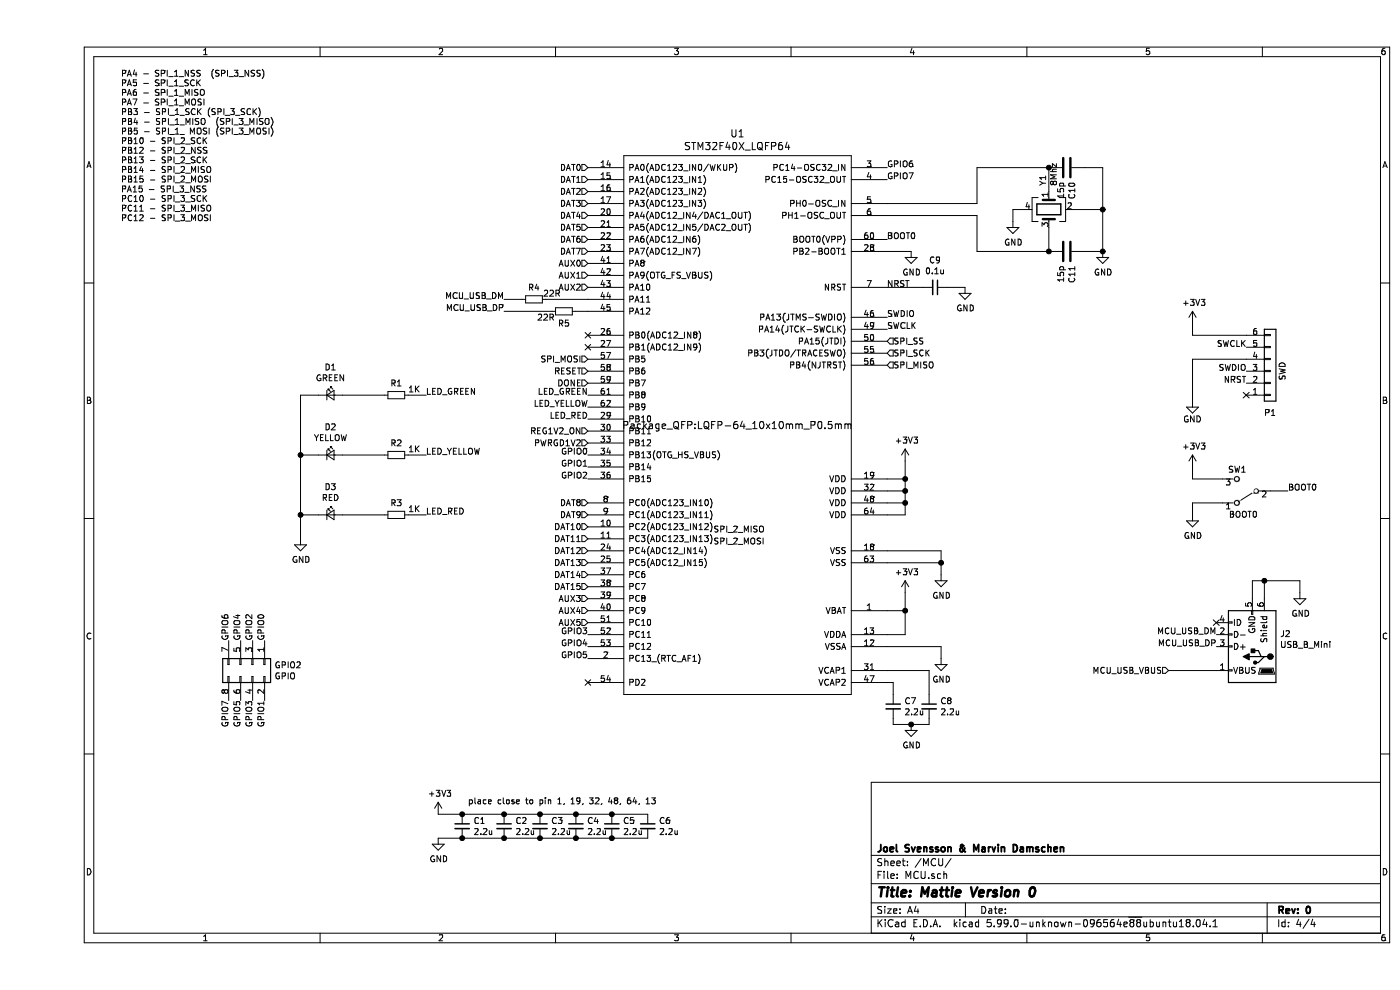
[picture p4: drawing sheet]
EESchema Schematic File Version 4
EELAYER 30 0
EELAYER END
$Descr A4 11693 8268
encoding utf-8
Sheet 2 4
Title "Mattie Version 0"
Date ""
Rev "0"
Comp "Joel Svensson & Marvin Damschen"
Comment1 ""
Comment2 ""
Comment3 ""
Comment4 ""
$EndDescr
$Comp
L favorites:STM32F40X_LQFP64 U1
U 1 1
P 5850 3550
F 0 "U1" H 5850 5987 60  0000 C CNN
F 1 "STM32F40X_LQFP64" H 5850 5881 60  0000 C CNN
F 2 "Package_QFP:LQFP-64_10x10mm_P0.5mm" H 5850 3550 60  0000 C CNN
F 3 "" H 5850 3550 60  0000 C CNN
	1    5850 3550
	1    0    0    -1  
$EndComp
Text Notes 5650 4450 0    50   ~ 0
SPI_2_MISO\n
Text Notes 5650 4550 0    50   ~ 0
SPI_2_MOSI
Text Notes 700  1850 0    50   ~ 0
PA4 - SPI_1_NSS  (SPI_3_NSS)\nPA5 - SPI_1_SCK\nPA6 - SPI_1_MISO\nPA7 - SPI_1_MOSI\nPB3 - SPI_1_SCK (SPI_3_SCK)\nPB4 - SPI_1_MISO  (SPI_3_MISO)\nPB5 - SPI_1_ MOSI (SPI_3_MOSI)\nPB10 - SPI_2_SCK\nPB12 - SPI_2_NSS\nPB13 - SPI_2_SCK\nPB14 - SPI_2_MISO\nPB15 - SPI_2_MOSI\nPA15 - SPI_3_NSS\nPC10 - SPI_3_SCK\nPC11 - SPI_3_MISO\nPC12 - SPI_3_MOSI\n
Text HLabel 7100 2950 2    50   Input ~ 0
SPI_SCK
Text HLabel 7100 3050 2    50   Input ~ 0
SPI_MISO
Text HLabel 4600 3000 0    50   Input ~ 0
SPI_MOSI
Text HLabel 4600 3100 0    50   Input ~ 0
RESET
Text HLabel 4600 3200 0    50   Input ~ 0
DONE
$Comp
L Device:Crystal_GND24 Y1
U 1 1
P 8450 1750
F 0 "Y1" H 8256 1704 50  0000 R CNN
F 1 "8Mhz" H 8256 1795 50  0000 R CNN
F 2 "Crystal:Crystal_SMD_5032-4Pin_5.0x3.2mm" H 8450 1750 50  0001 C CNN
F 3 "~" H 8450 1750 50  0001 C CNN
F 4 " 535-9720-1-ND" H 8450 1750 50  0001 C CNN "OrderN"
	1    8450 1750
	0    1    1    0   
$EndComp
$Comp
L Device:C C11
U 1 1
P 8600 2100
F 0 "C11" H 8715 2146 50  0000 L CNN
F 1 "15p" H 8715 2055 50  0000 L CNN
F 2 "Capacitor_SMD:C_0603_1608Metric" H 8638 1950 50  0001 C CNN
F 3 "~" H 8600 2100 50  0001 C CNN
F 4 " 710-885012006033 " H 8600 2100 50  0001 C CNN "OrderN"
	1    8600 2100
	0    1    1    0   
$EndComp
$Comp
L Device:C C10
U 1 1
P 8600 1400
F 0 "C10" H 8715 1446 50  0000 L CNN
F 1 "15p" H 8715 1355 50  0000 L CNN
F 2 "Capacitor_SMD:C_0603_1608Metric" H 8638 1250 50  0001 C CNN
F 3 "~" H 8600 1400 50  0001 C CNN
F 4 " 710-885012006033 " H 8600 1400 50  0001 C CNN "OrderN"
	1    8600 1400
	0    1    1    0   
$EndComp
$Comp
L Connector_Generic:Conn_01x06 P?
U 1 1
P 10300 3100
AR Path="/5E994520/5E9BED28" Ref="P?"  Part="1" 
AR Path="/5E9881B4/5E9BED28" Ref="P1"  Part="1" 
F 0 "P1" H 10300 3450 50  0000 C CNN
F 1 "SWD" V 10400 3100 50  0000 C CNN
F 2 "Connector_JST:JST_PH_B6B-PH-K_1x06_P2.00mm_Vertical" H 10300 3100 60  0001 C CNN
F 3 "" H 10300 3100 60  0000 C CNN
F 4 "455-1708-ND " H 10300 3100 50  0001 C CNN "OrderN"
	1    10300 3100
	1    0    0    1   
$EndComp
NoConn ~ 10100 3300
$Comp
L power:GND #PWR?
U 1 1
P 9650 3350
AR Path="/5E994520/5E9BED2F" Ref="#PWR?"  Part="1" 
AR Path="/5E9881B4/5E9BED2F" Ref="#PWR014"  Part="1" 
F 0 "#PWR014" H 9650 3100 50  0001 C CNN
F 1 "GND" H 9650 3200 50  0000 C CNN
F 2 "" H 9650 3350 60  0000 C CNN
F 3 "" H 9650 3350 60  0000 C CNN
	1    9650 3350
	-1   0    0    -1  
$EndComp
Wire Wire Line
	10100 2800 9650 2800
Wire Wire Line
	10100 3000 9650 3000
Wire Wire Line
	9650 3000 9650 3350
Wire Wire Line
	9650 2800 9650 2700
$Comp
L power:+3V3 #PWR013
U 1 1
P 9650 2700
F 0 "#PWR013" H 9650 2550 50  0001 C CNN
F 1 "+3V3" H 9665 2873 50  0000 C CNN
F 2 "" H 9650 2700 50  0001 C CNN
F 3 "" H 9650 2700 50  0001 C CNN
	1    9650 2700
	1    0    0    -1  
$EndComp
Text Label 10100 2900 2    50   ~ 0
SWCLK
Text Label 10100 3100 2    50   ~ 0
SWDIO
Text Label 10100 3200 2    50   ~ 0
NRST
Text Label 7100 2650 0    50   ~ 0
SWDIO
Text Label 7100 2750 0    50   ~ 0
SWCLK
Text Label 7100 2400 0    50   ~ 0
NRST
$Comp
L Device:C_Small C9
U 1 1
P 7500 2400
F 0 "C9" V 7271 2400 50  0000 C CNN
F 1 "0.1u" V 7362 2400 50  0000 C CNN
F 2 "Capacitor_SMD:C_0603_1608Metric" H 7500 2400 50  0001 C CNN
F 3 "~" H 7500 2400 50  0001 C CNN
F 4 "" H 7500 2400 50  0001 C CNN "Mouser"
F 5 " 963-TMK107BJ104KA-T " H 7500 2400 50  0001 C CNN "OrderN"
	1    7500 2400
	0    1    1    0   
$EndComp
$Comp
L power:GND #PWR010
U 1 1
P 7750 2400
F 0 "#PWR010" H 7750 2150 50  0001 C CNN
F 1 "GND" H 7755 2227 50  0000 C CNN
F 2 "" H 7750 2400 50  0001 C CNN
F 3 "" H 7750 2400 50  0001 C CNN
	1    7750 2400
	1    0    0    -1  
$EndComp
Wire Wire Line
	7100 2400 7400 2400
Wire Wire Line
	7600 2400 7750 2400
$Comp
L power:GND #PWR06
U 1 1
P 7300 2100
F 0 "#PWR06" H 7300 1850 50  0001 C CNN
F 1 "GND" H 7305 1927 50  0000 C CNN
F 2 "" H 7300 2100 50  0001 C CNN
F 3 "" H 7300 2100 50  0001 C CNN
	1    7300 2100
	1    0    0    -1  
$EndComp
Wire Wire Line
	7100 2100 7300 2100
Text Label 7100 2000 0    50   ~ 0
BOOT0
$Comp
L power:GND #PWR?
U 1 1
P 9650 4300
AR Path="/5E994520/5E9CAD08" Ref="#PWR?"  Part="1" 
AR Path="/5E9881B4/5E9CAD08" Ref="#PWR016"  Part="1" 
F 0 "#PWR016" H 9650 4050 50  0001 C CNN
F 1 "GND" H 9655 4127 50  0000 C CNN
F 2 "" H 9650 4300 50  0001 C CNN
F 3 "" H 9650 4300 50  0001 C CNN
	1    9650 4300
	1    0    0    -1  
$EndComp
Wire Wire Line
	9900 4200 9650 4200
Wire Wire Line
	9650 4200 9650 4300
$Comp
L Switch:SW_SPDT SW?
U 1 1
P 10100 4100
AR Path="/5E994520/5E9CAD02" Ref="SW?"  Part="1" 
AR Path="/5E9881B4/5E9CAD02" Ref="SW1"  Part="1" 
F 0 "SW1" H 10175 3925 50  0000 C CNN
F 1 "BOOT0" H 10125 4300 50  0000 C CNN
F 2 "Button_Switch_SMD:SW_SPDT_PCM12" H 10100 4100 50  0001 C CNN
F 3 "~" H 10100 4100 50  0001 C CNN
F 4 "401-2016-1-ND " H 10100 4100 50  0001 C CNN "OrderN"
	1    10100 4100
	-1   0    0    1   
$EndComp
$Comp
L power:+3V3 #PWR015
U 1 1
P 9650 3900
F 0 "#PWR015" H 9650 3750 50  0001 C CNN
F 1 "+3V3" H 9665 4073 50  0000 C CNN
F 2 "" H 9650 3900 50  0001 C CNN
F 3 "" H 9650 3900 50  0001 C CNN
	1    9650 3900
	1    0    0    -1  
$EndComp
Wire Wire Line
	9900 4000 9650 4000
Wire Wire Line
	9650 4000 9650 3900
Text Label 10450 4100 0    50   ~ 0
BOOT0
Wire Wire Line
	10300 4100 10450 4100
$Comp
L power:+3V3 #PWR04
U 1 1
P 7250 3850
F 0 "#PWR04" H 7250 3700 50  0001 C CNN
F 1 "+3V3" H 7265 4023 50  0000 C CNN
F 2 "" H 7250 3850 50  0001 C CNN
F 3 "" H 7250 3850 50  0001 C CNN
	1    7250 3850
	1    0    0    -1  
$EndComp
Wire Wire Line
	7250 4000 7100 4000
Wire Wire Line
	7250 3850 7250 4000
Wire Wire Line
	7250 4000 7250 4100
Wire Wire Line
	7250 4100 7100 4100
Connection ~ 7250 4000
Wire Wire Line
	7250 4100 7250 4200
Wire Wire Line
	7250 4200 7100 4200
Connection ~ 7250 4100
Wire Wire Line
	7250 4200 7250 4300
Wire Wire Line
	7250 4300 7100 4300
Connection ~ 7250 4200
$Comp
L power:+3V3 #PWR05
U 1 1
P 7250 4950
F 0 "#PWR05" H 7250 4800 50  0001 C CNN
F 1 "+3V3" H 7265 5123 50  0000 C CNN
F 2 "" H 7250 4950 50  0001 C CNN
F 3 "" H 7250 4950 50  0001 C CNN
	1    7250 4950
	1    0    0    -1  
$EndComp
Wire Wire Line
	7250 5100 7100 5100
Wire Wire Line
	7250 4950 7250 5100
Wire Wire Line
	7250 5100 7250 5300
Wire Wire Line
	7250 5300 7100 5300
Connection ~ 7250 5100
$Comp
L power:GND #PWR08
U 1 1
P 7550 4800
F 0 "#PWR08" H 7550 4550 50  0001 C CNN
F 1 "GND" H 7555 4627 50  0000 C CNN
F 2 "" H 7550 4800 50  0001 C CNN
F 3 "" H 7550 4800 50  0001 C CNN
	1    7550 4800
	1    0    0    -1  
$EndComp
Wire Wire Line
	7550 4800 7550 4700
Wire Wire Line
	7550 4700 7100 4700
Wire Wire Line
	7550 4700 7550 4600
Wire Wire Line
	7550 4600 7100 4600
Connection ~ 7550 4700
$Comp
L power:GND #PWR09
U 1 1
P 7550 5500
F 0 "#PWR09" H 7550 5250 50  0001 C CNN
F 1 "GND" H 7555 5327 50  0000 C CNN
F 2 "" H 7550 5500 50  0001 C CNN
F 3 "" H 7550 5500 50  0001 C CNN
	1    7550 5500
	1    0    0    -1  
$EndComp
Wire Wire Line
	7550 5500 7550 5400
Wire Wire Line
	7100 5400 7550 5400
Connection ~ 7300 6050
Wire Wire Line
	7150 6050 7300 6050
Wire Wire Line
	7150 6000 7150 6050
Wire Wire Line
	7450 6050 7300 6050
Wire Wire Line
	7450 6000 7450 6050
$Comp
L power:GND #PWR?
U 1 1
P 7300 6050
AR Path="/5E994520/5E9EEEE2" Ref="#PWR?"  Part="1" 
AR Path="/5E9881B4/5E9EEEE2" Ref="#PWR07"  Part="1" 
F 0 "#PWR07" H 7300 5800 50  0001 C CNN
F 1 "GND" H 7305 5877 50  0000 C CNN
F 2 "" H 7300 6050 50  0001 C CNN
F 3 "" H 7300 6050 50  0001 C CNN
	1    7300 6050
	1    0    0    -1  
$EndComp
$Comp
L Device:C_Small C?
U 1 1
P 7450 5900
AR Path="/5E994520/5E9EEEE9" Ref="C?"  Part="1" 
AR Path="/5E9881B4/5E9EEEE9" Ref="C8"  Part="1" 
F 0 "C8" H 7542 5946 50  0000 L CNN
F 1 "2.2u" H 7542 5855 50  0000 L CNN
F 2 "Capacitor_SMD:C_0603_1608Metric" H 7450 5900 50  0001 C CNN
F 3 "~" H 7450 5900 50  0001 C CNN
F 4 " 963-TMK107ABJ225MA-T " H 7450 5900 50  0001 C CNN "OrderN"
	1    7450 5900
	1    0    0    -1  
$EndComp
$Comp
L Device:C_Small C?
U 1 1
P 7150 5900
AR Path="/5E994520/5E9EEEF0" Ref="C?"  Part="1" 
AR Path="/5E9881B4/5E9EEEF0" Ref="C7"  Part="1" 
F 0 "C7" H 7242 5946 50  0000 L CNN
F 1 "2.2u" H 7242 5855 50  0000 L CNN
F 2 "Capacitor_SMD:C_0603_1608Metric" H 7150 5900 50  0001 C CNN
F 3 "~" H 7150 5900 50  0001 C CNN
F 4 " 963-TMK107ABJ225MA-T " H 7150 5900 50  0001 C CNN "OrderN"
	1    7150 5900
	1    0    0    -1  
$EndComp
Wire Wire Line
	7150 5800 7150 5700
Wire Wire Line
	7150 5700 7100 5700
Wire Wire Line
	7450 5800 7450 5600
Wire Wire Line
	7450 5600 7100 5600
Wire Wire Line
	8450 1600 8450 1400
Wire Wire Line
	8450 1400 7850 1400
Wire Wire Line
	7850 1400 7850 1700
Wire Wire Line
	7850 1700 7100 1700
Wire Wire Line
	8450 2100 7850 2100
Wire Wire Line
	7850 2100 7850 1800
Wire Wire Line
	7850 1800 7100 1800
Wire Wire Line
	8450 1900 8450 2100
Connection ~ 8450 1400
Connection ~ 8450 2100
Wire Wire Line
	8750 1400 8900 1400
Wire Wire Line
	8900 1400 8900 1750
Wire Wire Line
	8650 1750 8900 1750
Connection ~ 8900 1750
Wire Wire Line
	8900 1750 8900 2100
Connection ~ 8900 2100
Wire Wire Line
	8750 2100 8900 2100
$Comp
L power:GND #PWR012
U 1 1
P 8900 2100
F 0 "#PWR012" H 8900 1850 50  0001 C CNN
F 1 "GND" H 8905 1927 50  0000 C CNN
F 2 "" H 8900 2100 50  0001 C CNN
F 3 "" H 8900 2100 50  0001 C CNN
	1    8900 2100
	1    0    0    -1  
$EndComp
$Comp
L power:GND #PWR011
U 1 1
P 8150 1850
F 0 "#PWR011" H 8150 1600 50  0001 C CNN
F 1 "GND" H 8155 1677 50  0000 C CNN
F 2 "" H 8150 1850 50  0001 C CNN
F 3 "" H 8150 1850 50  0001 C CNN
	1    8150 1850
	1    0    0    -1  
$EndComp
Wire Wire Line
	8150 1850 8150 1750
Wire Wire Line
	8150 1750 8250 1750
NoConn ~ 9850 5200
$Comp
L power:GND #PWR?
U 1 1
P 10550 4950
AR Path="/5E994520/5E9CE67D" Ref="#PWR?"  Part="1" 
AR Path="/5E9881B4/5E9CE67D" Ref="#PWR017"  Part="1" 
F 0 "#PWR017" H 10550 4700 50  0001 C CNN
F 1 "GND" H 10555 4777 50  0000 C CNN
F 2 "" H 10550 4950 50  0001 C CNN
F 3 "" H 10550 4950 50  0001 C CNN
	1    10550 4950
	1    0    0    -1  
$EndComp
Wire Wire Line
	10250 5000 10250 4850
Wire Wire Line
	10250 4850 10550 4850
Wire Wire Line
	10550 4850 10550 4950
Wire Wire Line
	10150 5000 10150 4850
Wire Wire Line
	10150 4850 10250 4850
Connection ~ 10250 4850
Text Label 9850 5300 2    50   ~ 0
MCU_USB_DM
Text Label 9850 5400 2    50   ~ 0
MCU_USB_DP
$Comp
L Device:R_Small R?
U 1 1
P 4400 2600
AR Path="/5E994520/5E9D3D5E" Ref="R?"  Part="1" 
AR Path="/5E9881B4/5E9D3D5E" Ref="R5"  Part="1" 
F 0 "R5" V 4500 2600 50  0000 C CNN
F 1 "22R" V 4450 2450 50  0000 C CNN
F 2 "Resistor_SMD:R_0603_1608Metric" H 4400 2600 50  0001 C CNN
F 3 "~" H 4400 2600 50  0001 C CNN
F 4 " 71-CRCW060322R0FKEAC " H 4400 2600 50  0001 C CNN "OrderN"
	1    4400 2600
	0    1    1    0   
$EndComp
Wire Wire Line
	4600 2600 4500 2600
Wire Wire Line
	3900 2600 4300 2600
Wire Wire Line
	3900 2500 4050 2500
Wire Wire Line
	4250 2500 4600 2500
$Comp
L Device:R_Small R?
U 1 1
P 4150 2500
AR Path="/5E994520/5E9D3D69" Ref="R?"  Part="1" 
AR Path="/5E9881B4/5E9D3D69" Ref="R4"  Part="1" 
F 0 "R4" V 4050 2500 50  0000 C CNN
F 1 "22R" V 4100 2650 50  0000 C CNN
F 2 "Resistor_SMD:R_0603_1608Metric" H 4150 2500 50  0001 C CNN
F 3 "~" H 4150 2500 50  0001 C CNN
F 4 " 71-CRCW060322R0FKEAC " H 4150 2500 50  0001 C CNN "OrderN"
	1    4150 2500
	0    1    1    0   
$EndComp
Text Label 3900 2500 2    50   ~ 0
MCU_USB_DM
Text Label 3900 2600 2    50   ~ 0
MCU_USB_DP
Text Label 4600 3300 2    50   ~ 0
LED_GREEN
$Comp
L Device:LED_Small D1
U 1 1
P 2450 3300
F 0 "D1" H 2450 3535 50  0000 C CNN
F 1 "GREEN" H 2450 3444 50  0000 C CNN
F 2 "LED_SMD:LED_0603_1608Metric" V 2450 3300 50  0001 C CNN
F 3 "~" V 2450 3300 50  0001 C CNN
F 4 " 710-150060VS75000 " H 2450 3300 50  0001 C CNN "OrderN"
	1    2450 3300
	1    0    0    -1  
$EndComp
$Comp
L power:GND #PWR01
U 1 1
P 2200 4500
F 0 "#PWR01" H 2200 4250 50  0001 C CNN
F 1 "GND" H 2205 4327 50  0000 C CNN
F 2 "" H 2200 4500 50  0001 C CNN
F 3 "" H 2200 4500 50  0001 C CNN
	1    2200 4500
	1    0    0    -1  
$EndComp
Wire Wire Line
	2350 3300 2200 3300
Wire Wire Line
	2350 4300 2200 4300
Connection ~ 2200 4300
Wire Wire Line
	2200 4300 2200 4500
$Comp
L Device:R_Small R?
U 1 1
P 3000 3300
AR Path="/5E994520/5E9F14F9" Ref="R?"  Part="1" 
AR Path="/5E9881B4/5E9F14F9" Ref="R1"  Part="1" 
F 0 "R1" V 2900 3300 50  0000 C CNN
F 1 "1K" V 2950 3450 50  0000 C CNN
F 2 "Resistor_SMD:R_0603_1608Metric" H 3000 3300 50  0001 C CNN
F 3 "~" H 3000 3300 50  0001 C CNN
F 4 " 71-CRCW06031K00JNEAC " H 3000 3300 50  0001 C CNN "OrderN"
	1    3000 3300
	0    1    1    0   
$EndComp
$Comp
L Device:R_Small R?
U 1 1
P 3000 4300
AR Path="/5E994520/5E9F237D" Ref="R?"  Part="1" 
AR Path="/5E9881B4/5E9F237D" Ref="R3"  Part="1" 
F 0 "R3" V 2900 4300 50  0000 C CNN
F 1 "1K" V 2950 4450 50  0000 C CNN
F 2 "Resistor_SMD:R_0603_1608Metric" H 3000 4300 50  0001 C CNN
F 3 "~" H 3000 4300 50  0001 C CNN
F 4 " 71-CRCW06031K00JNEAC " H 3000 4300 50  0001 C CNN "OrderN"
	1    3000 4300
	0    1    1    0   
$EndComp
Wire Wire Line
	2550 3300 2900 3300
Wire Wire Line
	2550 4300 2900 4300
$Comp
L Device:LED_Small D3
U 1 1
P 2450 4300
F 0 "D3" H 2450 4535 50  0000 C CNN
F 1 "RED" H 2450 4444 50  0000 C CNN
F 2 "LED_SMD:LED_0603_1608Metric" V 2450 4300 50  0001 C CNN
F 3 "~" V 2450 4300 50  0001 C CNN
F 4 " 710-150060RS75000 " H 2450 4300 50  0001 C CNN "OrderN"
	1    2450 4300
	1    0    0    -1  
$EndComp
Text Label 3250 3300 0    50   ~ 0
LED_GREEN
Text Label 3250 4300 0    50   ~ 0
LED_RED
Wire Wire Line
	3100 3300 3250 3300
Wire Wire Line
	3100 4300 3250 4300
Text HLabel 4600 1400 0    50   Input ~ 0
DAT0
Text HLabel 4600 1500 0    50   Input ~ 0
DAT1
Text HLabel 4600 1600 0    50   Input ~ 0
DAT2
Text HLabel 4600 1700 0    50   Input ~ 0
DAT3
Text HLabel 4600 1800 0    50   Input ~ 0
DAT4
Text HLabel 4600 1900 0    50   Input ~ 0
DAT5
Text HLabel 4600 2000 0    50   Input ~ 0
DAT6
Text HLabel 4600 2100 0    50   Input ~ 0
DAT7
Text HLabel 4600 4200 0    50   Input ~ 0
DAT8
Text HLabel 4600 4300 0    50   Input ~ 0
DAT9
Text HLabel 4600 4400 0    50   Input ~ 0
DAT10
Text HLabel 4600 4500 0    50   Input ~ 0
DAT11
Text HLabel 4600 4600 0    50   Input ~ 0
DAT12
Text HLabel 4600 4700 0    50   Input ~ 0
DAT13
Text HLabel 4600 4800 0    50   Input ~ 0
DAT14
Text HLabel 4600 4900 0    50   Input ~ 0
DAT15
Text HLabel 4600 2200 0    50   Input ~ 0
AUX0
Text HLabel 4600 2300 0    50   Input ~ 0
AUX1
Text HLabel 4600 2400 0    50   Input ~ 0
AUX2
Text HLabel 4600 5000 0    50   Input ~ 0
AUX3
Text HLabel 4600 5100 0    50   Input ~ 0
AUX4
Text HLabel 4600 5200 0    50   Input ~ 0
AUX5
Text Label 4600 3500 2    50   ~ 0
LED_RED
Text Label 4600 3400 2    50   ~ 0
LED_YELLOW
Wire Wire Line
	2200 3300 2200 3800
$Comp
L Device:R_Small R?
U 1 1
P 3000 3800
AR Path="/5E994520/5EA04D09" Ref="R?"  Part="1" 
AR Path="/5E9881B4/5EA04D09" Ref="R2"  Part="1" 
F 0 "R2" V 2900 3800 50  0000 C CNN
F 1 "1K" V 2950 3950 50  0000 C CNN
F 2 "Resistor_SMD:R_0603_1608Metric" H 3000 3800 50  0001 C CNN
F 3 "~" H 3000 3800 50  0001 C CNN
F 4 " 71-CRCW06031K00JNEAC " H 3000 3800 50  0001 C CNN "OrderN"
	1    3000 3800
	0    1    1    0   
$EndComp
$Comp
L Device:LED_Small D2
U 1 1
P 2450 3800
F 0 "D2" H 2450 4035 50  0000 C CNN
F 1 "YELLOW" H 2450 3944 50  0000 C CNN
F 2 "LED_SMD:LED_0603_1608Metric" V 2450 3800 50  0001 C CNN
F 3 "~" V 2450 3800 50  0001 C CNN
F 4 " 710-150060YS75000 " H 2450 3800 50  0001 C CNN "OrderN"
	1    2450 3800
	1    0    0    -1  
$EndComp
Wire Wire Line
	2900 3800 2550 3800
Wire Wire Line
	2350 3800 2200 3800
Connection ~ 2200 3800
Wire Wire Line
	2200 3800 2200 4300
Text Label 3250 3800 0    50   ~ 0
LED_YELLOW
Wire Wire Line
	3100 3800 3250 3800
Text Label 4600 3800 2    50   ~ 0
GPIO0
Text Label 4600 3900 2    50   ~ 0
GPIO1
Text Label 4600 4000 2    50   ~ 0
GPIO2
Text Label 4600 5300 2    50   ~ 0
GPIO3
Text Label 4600 5400 2    50   ~ 0
GPIO4
Text Label 4600 5500 2    50   ~ 0
GPIO5
NoConn ~ 4600 5700
$Comp
L power:GND #PWR?
U 1 1
P 3350 7000
AR Path="/5E994520/5EA110AF" Ref="#PWR?"  Part="1" 
AR Path="/5E9881B4/5EA110AF" Ref="#PWR03"  Part="1" 
F 0 "#PWR03" H 3350 6750 50  0001 C CNN
F 1 "GND" H 3355 6827 50  0000 C CNN
F 2 "" H 3350 7000 50  0001 C CNN
F 3 "" H 3350 7000 50  0001 C CNN
	1    3350 7000
	1    0    0    -1  
$EndComp
Text Notes 3600 6800 0    50   ~ 0
place close to pin 1, 19, 32, 48, 64, 13\n\n
$Comp
L power:+3V3 #PWR02
U 1 1
P 3350 6800
F 0 "#PWR02" H 3350 6650 50  0001 C CNN
F 1 "+3V3" H 3365 6973 50  0000 C CNN
F 2 "" H 3350 6800 50  0001 C CNN
F 3 "" H 3350 6800 50  0001 C CNN
	1    3350 6800
	1    0    0    -1  
$EndComp
Wire Wire Line
	3350 6800 3550 6800
Wire Wire Line
	3350 7000 3550 7000
$Comp
L Device:C_Small C?
U 1 1
P 3550 6900
AR Path="/5E994520/5EA14FEA" Ref="C?"  Part="1" 
AR Path="/5E9881B4/5EA14FEA" Ref="C1"  Part="1" 
F 0 "C1" H 3642 6946 50  0000 L CNN
F 1 "2.2u" H 3642 6855 50  0000 L CNN
F 2 "Capacitor_SMD:C_0603_1608Metric" H 3550 6900 50  0001 C CNN
F 3 "~" H 3550 6900 50  0001 C CNN
F 4 " 963-TMK107ABJ225MA-T " H 3550 6900 50  0001 C CNN "OrderN"
	1    3550 6900
	1    0    0    -1  
$EndComp
Connection ~ 3550 6800
Wire Wire Line
	3550 6800 3900 6800
Connection ~ 3550 7000
Wire Wire Line
	3550 7000 3900 7000
$Comp
L Device:C_Small C?
U 1 1
P 3900 6900
AR Path="/5E994520/5EA15727" Ref="C?"  Part="1" 
AR Path="/5E9881B4/5EA15727" Ref="C2"  Part="1" 
F 0 "C2" H 3992 6946 50  0000 L CNN
F 1 "2.2u" H 3992 6855 50  0000 L CNN
F 2 "Capacitor_SMD:C_0603_1608Metric" H 3900 6900 50  0001 C CNN
F 3 "~" H 3900 6900 50  0001 C CNN
F 4 " 963-TMK107ABJ225MA-T " H 3900 6900 50  0001 C CNN "OrderN"
	1    3900 6900
	1    0    0    -1  
$EndComp
Connection ~ 3900 6800
Wire Wire Line
	3900 6800 4200 6800
Connection ~ 3900 7000
Wire Wire Line
	3900 7000 4200 7000
$Comp
L Device:C_Small C?
U 1 1
P 4200 6900
AR Path="/5E994520/5EA1590C" Ref="C?"  Part="1" 
AR Path="/5E9881B4/5EA1590C" Ref="C3"  Part="1" 
F 0 "C3" H 4292 6946 50  0000 L CNN
F 1 "2.2u" H 4292 6855 50  0000 L CNN
F 2 "Capacitor_SMD:C_0603_1608Metric" H 4200 6900 50  0001 C CNN
F 3 "~" H 4200 6900 50  0001 C CNN
F 4 " 963-TMK107ABJ225MA-T " H 4200 6900 50  0001 C CNN "OrderN"
	1    4200 6900
	1    0    0    -1  
$EndComp
Connection ~ 4200 6800
Wire Wire Line
	4200 6800 4500 6800
Connection ~ 4200 7000
Wire Wire Line
	4200 7000 4500 7000
$Comp
L Device:C_Small C?
U 1 1
P 4500 6900
AR Path="/5E994520/5EA15BBD" Ref="C?"  Part="1" 
AR Path="/5E9881B4/5EA15BBD" Ref="C4"  Part="1" 
F 0 "C4" H 4592 6946 50  0000 L CNN
F 1 "2.2u" H 4592 6855 50  0000 L CNN
F 2 "Capacitor_SMD:C_0603_1608Metric" H 4500 6900 50  0001 C CNN
F 3 "~" H 4500 6900 50  0001 C CNN
F 4 " 963-TMK107ABJ225MA-T " H 4500 6900 50  0001 C CNN "OrderN"
	1    4500 6900
	1    0    0    -1  
$EndComp
Connection ~ 4500 6800
Wire Wire Line
	4500 6800 4800 6800
Connection ~ 4500 7000
Wire Wire Line
	4500 7000 4800 7000
$Comp
L Device:C_Small C?
U 1 1
P 4800 6900
AR Path="/5E994520/5EA15E5C" Ref="C?"  Part="1" 
AR Path="/5E9881B4/5EA15E5C" Ref="C5"  Part="1" 
F 0 "C5" H 4892 6946 50  0000 L CNN
F 1 "2.2u" H 4892 6855 50  0000 L CNN
F 2 "Capacitor_SMD:C_0603_1608Metric" H 4800 6900 50  0001 C CNN
F 3 "~" H 4800 6900 50  0001 C CNN
F 4 " 963-TMK107ABJ225MA-T " H 4800 6900 50  0001 C CNN "OrderN"
	1    4800 6900
	1    0    0    -1  
$EndComp
Connection ~ 4800 6800
Wire Wire Line
	4800 6800 5100 6800
Connection ~ 4800 7000
Wire Wire Line
	4800 7000 5100 7000
$Comp
L Device:C_Small C?
U 1 1
P 5100 6900
AR Path="/5E994520/5EA16107" Ref="C?"  Part="1" 
AR Path="/5E9881B4/5EA16107" Ref="C6"  Part="1" 
F 0 "C6" H 5192 6946 50  0000 L CNN
F 1 "2.2u" H 5192 6855 50  0000 L CNN
F 2 "Capacitor_SMD:C_0603_1608Metric" H 5100 6900 50  0001 C CNN
F 3 "~" H 5100 6900 50  0001 C CNN
F 4 " 963-TMK107ABJ225MA-T " H 5100 6900 50  0001 C CNN "OrderN"
	1    5100 6900
	1    0    0    -1  
$EndComp
$Comp
L Connector_Generic:Conn_02x04_Odd_Even GPIO2
U 1 1
P 1800 5550
F 0 "GPIO2" V 1804 5730 50  0000 L CNN
F 1 "GPIO" V 1895 5730 50  0000 L CNN
F 2 "Connector_PinHeader_2.54mm:PinHeader_2x04_P2.54mm_Vertical" H 1800 5550 50  0001 C CNN
F 3 "~" H 1800 5550 50  0001 C CNN
	1    1800 5550
	0    1    1    0   
$EndComp
Text Label 1900 5350 1    50   ~ 0
GPIO0
Text Label 1900 5850 3    50   ~ 0
GPIO1
Text Label 1800 5350 1    50   ~ 0
GPIO2
Text Label 1800 5850 3    50   ~ 0
GPIO3
Text Label 1700 5350 1    50   ~ 0
GPIO4
Text Label 1700 5850 3    50   ~ 0
GPIO5
Text Label 1600 5350 1    50   ~ 0
GPIO6
Text Label 1600 5850 3    50   ~ 0
GPIO7
Text HLabel 4600 3600 0    50   Input ~ 0
REG1V2_ON
Text HLabel 4600 3700 0    50   Input ~ 0
PWRGD1V2
Text Label 7100 1400 0    50   ~ 0
GPIO6
Text Label 7100 1500 0    50   ~ 0
GPIO7
Text HLabel 7100 2850 2    50   Input ~ 0
SPI_SS
Text HLabel 9450 5600 0    50   Input ~ 0
MCU_USB_VBUS
$Comp
L Connector:USB_B_Mini J?
U 1 1
P 10150 5400
AR Path="/5E994520/5E9CE687" Ref="J?"  Part="1" 
AR Path="/5E9881B4/5E9CE687" Ref="J2"  Part="1" 
F 0 "J2" H 9920 5297 50  0000 R CNN
F 1 "USB_B_Mini" H 9920 5388 50  0000 R CNN
F 2 "Connector_USB:USB_Mini-B_Lumberg_2486_01_Horizontal" H 10300 5350 50  0001 C CNN
F 3 "~" H 10300 5350 50  0001 C CNN
F 4 " 151-1206-1-ND " H 10150 5400 50  0001 C CNN "OrderN"
	1    10150 5400
	-1   0    0    1   
$EndComp
Wire Wire Line
	9450 5600 9850 5600
NoConn ~ 4600 2800
NoConn ~ 4600 2900
$EndSCHEMATC
